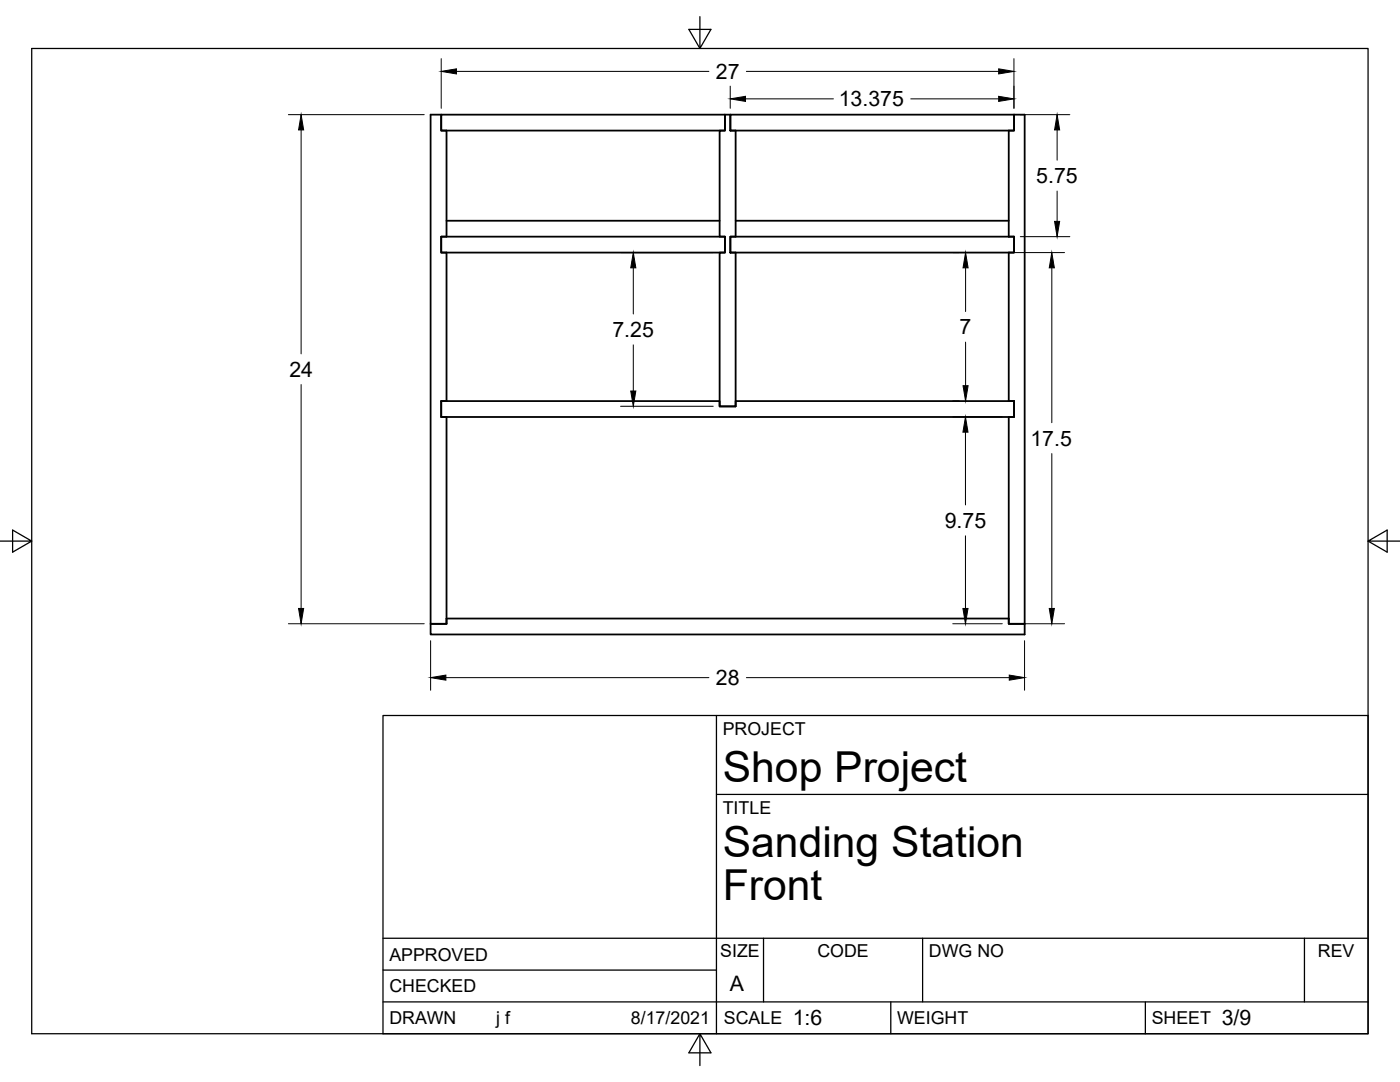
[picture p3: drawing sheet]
<svg xmlns="http://www.w3.org/2000/svg" width="279mm" height="216mm" viewBox="0 0 279 216" stroke-linecap="round" stroke-linejoin="round" font-family="sans-serif">
<!-- layer: Visible -->
<path d="M85.9 22.9h2.2v3.2h1v21.1h-1v3.2h1v29.6h-1v3.2h1v41.3h-3.2zM88.1 22.9h56.6v3.2h-56.6zM144.7 22.9h1.1v3.2h1v21.1h-1v3.2h1v30.7h-3.2v-30.7h1.1v-3.2h-1.1v-21.1h1.1zM145.8 22.9h56.6v3.2h-56.6zM88.1 47.2h56.6v3.2h-56.6zM89.1 44h54.5M145.8 47.2h56.6v3.2h-56.6zM146.8 44h54.5M88.1 80h55.5v1.1h3.2v-1.1h55.6M88.1 80v3.2h114.3v-3.2M201.3 80v-29.6h1.1v-3.2h-1.1v-21.1h1.1v-3.2h2.1v101.6h-3.2v-41.3h1.1v-3.2M85.9 124.5h3.2v-1.1h112.2v1.1h3.2v2.1h-118.6z" fill="none" stroke="#000" stroke-width=".36"/>
<!-- layer: Border -->
<path d="M6.3 9.7h266.7v196.6h-266.7zM139.7 3.3v6.4l2.2-3.8h-4.4l2.2 3.8M0 108h6.3l-3.8-2.2v4.4l3.8-2.2M273 108l3.8 2.2v-4.4l-3.8 2.2h6.4M139.7 206.3l-2.2 3.8h4.4l-2.2-3.8v6.3" fill="none" stroke="#000" stroke-width=".25"/>
<!-- layer: Titleblock -->
<path d="M76.4 142.8h196.6v63.5h-196.6zM143 158.5h130M143 142.8v63.5M76.4 199.9h196.6M76.4 193.6h66.6M76.4 187.2h196.6M152.4 187.2v12.7M177.8 199.9v6.4M184.1 187.2v12.7M228.6 199.9v6.4M260.3 187.2v12.7" fill="none" stroke="#000" stroke-width=".25"/>
<!-- layer: Dimensions -->
<g fill="none" stroke="#000" stroke-width=".2">
<path d="M88.1 11.7v9.9M91.1 14.2h50.4M145.7 17.2v4.4M148.8 19.7h17.5M148.9 14.2h50.4M181.8 19.7h17.5M202.4 11.7v9.9M57.6 22.9h27.1M60.1 25.9v44.7M203.6 22.9h9.9M211 25.9v6.1M211 38.1v6.1"/>
<path d="M123.8 50.4h18.5M126.4 53.4v9.3M190.2 50.4h1.2M192.7 53.4v8.8M202.6 50.4h9.8M203.6 47.2h9.9M209.9 53.4v30.9M60.1 76.7v44.7M126.4 68.8v9.2M192.7 68.3v8.7M123.8 81.1h18.5M190.1 83.2h9.9"/>
<path d="M190.2 80h1.2M192.7 86.2v14.6M209.9 90.5v30.9M192.7 106.9v14.5M57.6 124.5h27.1M85.9 127.8v9.9M89 135.2h52.5M148.9 135.2h52.5M190.1 124.5h9.9M202.6 124.5h9.8M204.5 127.8v9.9"/>
</g>
<g fill="#000" stroke="#000" stroke-width=".2">
<path d="M88.1 14.2l3-.5v1.1zM145.7 19.7l3.1-.5v1zM199.3 13.7l3.1 .5-3.1 .6zM199.3 19.2l3.1 .5-3.1 .5zM60.1 22.9l.5 3h-1zM211 22.9l.5 3h-1zM126.4 50.4l.5 3h-1zM192.7 50.4l.5 3h-1zM209.9 50.4l.5 3h-1zM210.5 44.2h1l-.5 3zM125.9 78h1l-.5 3.1zM192.2 77h1l-.5 3z"/>
<path d="M192.7 83.2l.5 3h-1zM59.6 121.4h1l-.5 3.1zM85.9 135.2l3.1-.5v1zM192.2 121.4h1l-.5 3.1zM201.4 134.7l3.1 .5-3.1 .5zM209.4 121.4h1l-.5 3.1z"/>
</g>
<g font-size="8.5">
<text x="144.3" y="156">Shop Project</text>
<text x="144.3" y="171">Sanding Station</text>
<text x="144.3" y="179.6">Front</text>
</g>
<g font-size="4.3">
<text x="142.9" y="15.8">27</text>
<text x="167.4" y="21.2">13.375</text>
<text x="206.8" y="36.5">5.75</text>
<text x="122.2" y="67.2">7.25</text>
<text x="191.5" y="66.7">7</text>
<text x="57.8" y="75.2">24</text>
<text x="205.6" y="88.9">17.5</text>
<text x="188.5" y="105.3">9.75</text>
<text x="142.9" y="136.7">28</text>
<text x="145.7" y="197.7">A</text>
<text x="158.2" y="204.6">1:6</text>
<text x="243.8" y="204.6">3/9</text>
</g>
<g font-size="3.5">
<text x="144.3" y="146.6">PROJECT</text>
<text x="144.3" y="162.3">TITLE</text>
<text x="77.7" y="191.7">APPROVED</text>
<text x="143.7" y="191">SIZE</text>
<text x="163.1" y="191">CODE</text>
<text x="185.4" y="191">DWG NO</text>
<text x="263" y="191">REV</text>
<text x="77.7" y="198">CHECKED</text>
<text x="77.7" y="204.4">DRAWN</text>
<text x="99" y="204.4">j f</text>
<text x="125.9" y="204.4">8/17/2021</text>
<text x="144.5" y="204.4">SCALE</text>
<text x="179" y="204.4">WEIGHT</text>
<text x="229.8" y="204.4">SHEET</text>
</g>
</svg>
